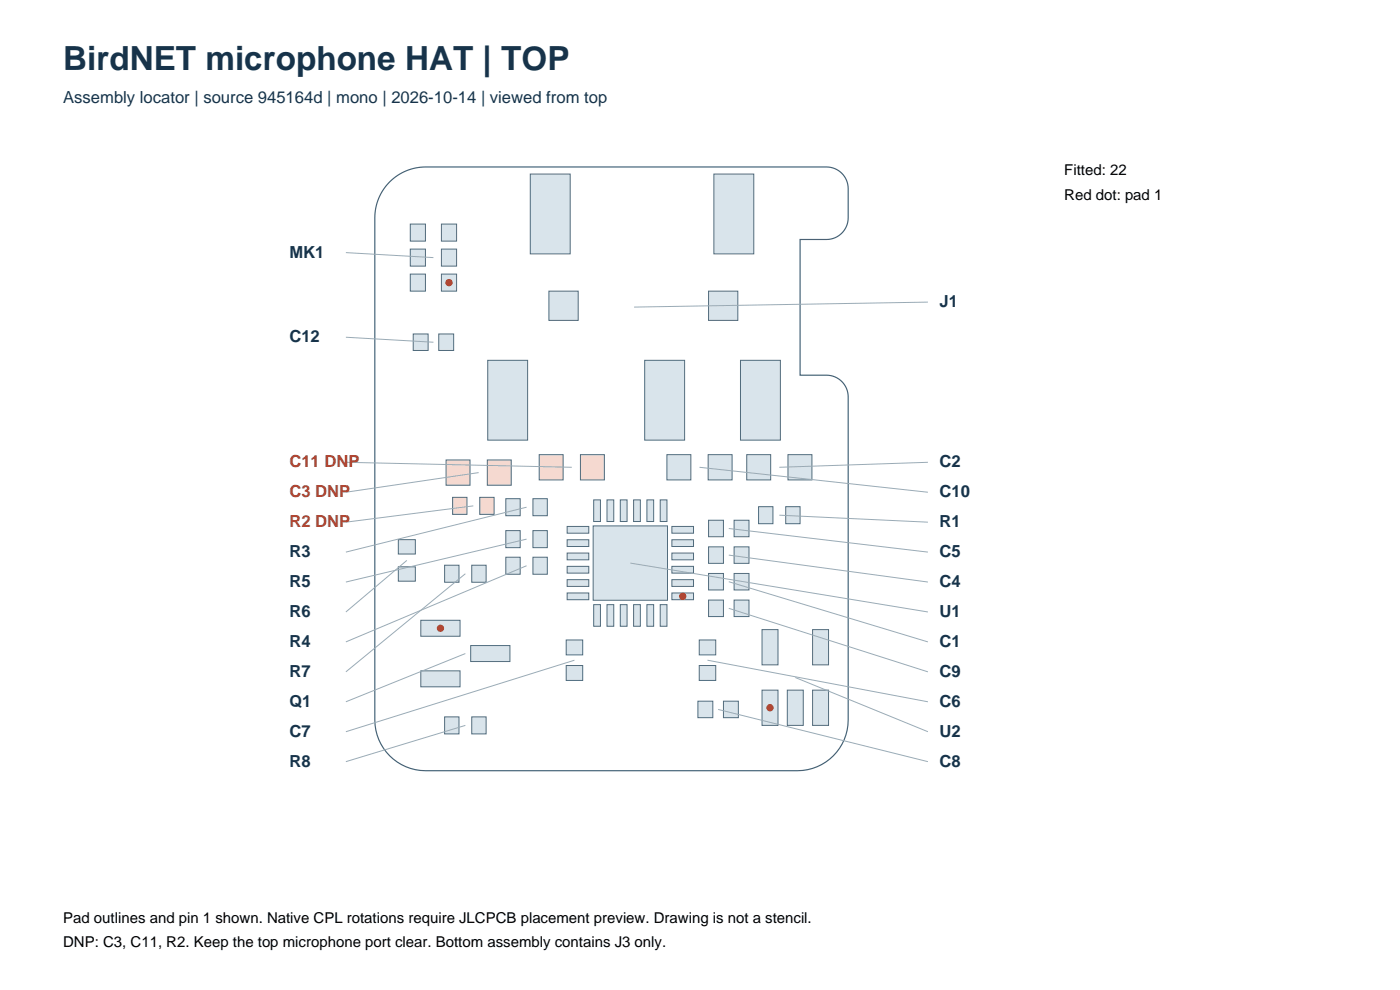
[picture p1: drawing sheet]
<svg xmlns="http://www.w3.org/2000/svg" width="297mm" height="210mm" viewBox="0 0 297 210" stroke-linecap="round" stroke-linejoin="round" font-family="sans-serif">
<path d="M82.7 38.6a10.8 10.8 0 0 1 7.6-3.2h85a4.6 4.6 0 0 1 4.6 4.6v6.2a4.6 4.6 0 0 1-4.6 4.6h-5.6v28.8h5.6a4.6 4.6 0 0 1 4.6 4.6v68.5a10.8 10.8 0 0 1-10.7 10.8h-78.9a10.8 10.8 0 0 1-10.8-10.8v-106.5a10.8 10.8 0 0 1 3.2-7.6z" fill="none" stroke="#3e6076" stroke-width=".25"/>
<g fill="#d9e4eb" stroke="#526d7d" stroke-width=".21">
<path d="M120.1 135.8h3.5v3.1h-3.5z" fill-rule="evenodd"/>
<path d="M120.1 141.2h3.5v3.1h-3.5z" fill-rule="evenodd"/>
<path d="M150.3 121.6h3.2v3.5h-3.2z" fill-rule="evenodd"/>
<path d="M155.7 121.6h3.2v3.5h-3.2z" fill-rule="evenodd"/>
</g>
<g fill="#f5d9d0" stroke="#526d7d" stroke-width=".21">
<path d="M96 105.5h3.1v3.6h-3.1z" fill-rule="evenodd"/>
<path d="M101.8 105.5h3v3.6h-3z" fill-rule="evenodd"/>
<path d="M123.1 96.4h5.1v5.4h-5.1z" fill-rule="evenodd"/>
<path d="M114.4 96.4h5.1v5.4h-5.1z" fill-rule="evenodd"/>
</g>
<g fill="#d9e4eb" stroke="#526d7d" stroke-width=".21">
<path d="M160.9 107.5h3.1v3.6h-3.1z" fill-rule="evenodd"/>
<path d="M166.7 107.5h3v3.6h-3z" fill-rule="evenodd"/>
<path d="M150.3 110.4h3.2v3.5h-3.2z" fill-rule="evenodd"/>
<path d="M155.7 110.4h3.2v3.5h-3.2z" fill-rule="evenodd"/>
<path d="M113.1 118.2h3v3.6h-3z" fill-rule="evenodd"/>
<path d="M107.3 118.2h3.1v3.6h-3.1z" fill-rule="evenodd"/>
<path d="M94.3 119.9h3.1v3.6h-3.1z" fill-rule="evenodd"/>
<path d="M100.1 119.9h3v3.6h-3z" fill-rule="evenodd"/>
<path d="M113.1 105.8h3v3.6h-3z" fill-rule="evenodd"/>
<path d="M107.3 105.8h3.1v3.6h-3.1z" fill-rule="evenodd"/>
<path d="M150.3 116h3.2v3.5h-3.2z" fill-rule="evenodd"/>
<path d="M155.7 116h3.2v3.5h-3.2z" fill-rule="evenodd"/>
<path d="M93.6 58.1h3.3v3.7h-3.3z" fill-rule="evenodd"/>
</g>
<circle cx="95.3" cy="59.9" r=".78" fill="#cc3d32"/>
<g fill="#d9e4eb" stroke="#526d7d" stroke-width=".21">
<path d="M93.6 52.8h3.3v3.7h-3.3z" fill-rule="evenodd"/>
<path d="M93.6 47.5h3.3v3.6h-3.3z" fill-rule="evenodd"/>
<path d="M87 47.5h3.3v3.6h-3.3z" fill-rule="evenodd"/>
<path d="M87 52.8h3.3v3.7h-3.3z" fill-rule="evenodd"/>
<path d="M87 58.1h3.3v3.7h-3.3z" fill-rule="evenodd"/>
</g>
<g fill="#f5d9d0" stroke="#526d7d" stroke-width=".21">
<path d="M94.6 97.6h5.1v5.3h-5.1z" fill-rule="evenodd"/>
<path d="M103.4 97.6h5.1v5.3h-5.1z" fill-rule="evenodd"/>
</g>
<g fill="#d9e4eb" stroke="#526d7d" stroke-width=".21">
<path d="M148.1 148.7h3.1v3.5h-3.1z" fill-rule="evenodd"/>
<path d="M153.5 148.7h3.1v3.5h-3.1z" fill-rule="evenodd"/>
<path d="M150.3 127.3h3.2v3.5h-3.2z" fill-rule="evenodd"/>
<path d="M155.7 127.3h3.2v3.5h-3.2z" fill-rule="evenodd"/>
<path d="M89.3 131.6h8.3v3.4h-8.3z" fill-rule="evenodd"/>
</g>
<circle cx="93.4" cy="133.3" r=".78" fill="#cc3d32"/>
<g fill="#d9e4eb" stroke="#526d7d" stroke-width=".21">
<path d="M89.3 142.3h8.3v3.4h-8.3z" fill-rule="evenodd"/>
<path d="M99.9 136.9h8.3v3.4h-8.3z" fill-rule="evenodd"/>
<path d="M167.2 96.4h5v5.4h-5z" fill-rule="evenodd"/>
<path d="M158.4 96.4h5.1v5.4h-5.1z" fill-rule="evenodd"/>
<path d="M93.1 70.8h3.1v3.5h-3.1z" fill-rule="evenodd"/>
<path d="M87.7 70.8h3.1v3.5h-3.1z" fill-rule="evenodd"/>
<path d="M148.3 135.8h3.5v3.1h-3.5z" fill-rule="evenodd"/>
<path d="M148.3 141.2h3.5v3.1h-3.5z" fill-rule="evenodd"/>
<path d="M84.5 114.5h3.6v3h-3.6z" fill-rule="evenodd"/>
<path d="M84.5 120.2h3.6v3.1h-3.6z" fill-rule="evenodd"/>
<path d="M113.1 112.6h3v3.6h-3z" fill-rule="evenodd"/>
<path d="M107.3 112.6h3.1v3.6h-3.1z" fill-rule="evenodd"/>
<path d="M116.4 61.8h6.3v6.2h-6.3z" fill-rule="evenodd"/>
<path d="M150.3 61.8h6.2v6.2h-6.2z" fill-rule="evenodd"/>
<path d="M112.5 36.9h8.5v17h-8.5z" fill-rule="evenodd"/>
<path d="M151.4 36.9h8.5v17h-8.5z" fill-rule="evenodd"/>
<path d="M157.1 76.4h8.5v17h-8.5z" fill-rule="evenodd"/>
<path d="M103.5 76.4h8.4v17h-8.4z" fill-rule="evenodd"/>
<path d="M136.8 76.4h8.4v17h-8.4z" fill-rule="evenodd"/>
<path d="M142.5 125.8h4.6v1.4h-4.6z" fill-rule="evenodd"/>
</g>
<circle cx="144.8" cy="126.5" r=".78" fill="#cc3d32"/>
<g fill="#d9e4eb" stroke="#526d7d" stroke-width=".21">
<path d="M142.5 123h4.6v1.4h-4.6z" fill-rule="evenodd"/>
<path d="M142.5 120.1h4.6v1.5h-4.6z" fill-rule="evenodd"/>
<path d="M142.5 117.3h4.6v1.4h-4.6z" fill-rule="evenodd"/>
<path d="M142.5 114.5h4.6v1.4h-4.6z" fill-rule="evenodd"/>
<path d="M142.5 111.7h4.6v1.4h-4.6z" fill-rule="evenodd"/>
<path d="M140.1 106h1.4v4.6h-1.4z" fill-rule="evenodd"/>
<path d="M137.2 106h1.5v4.6h-1.5z" fill-rule="evenodd"/>
<path d="M134.4 106h1.4v4.6h-1.4z" fill-rule="evenodd"/>
<path d="M131.6 106h1.4v4.6h-1.4z" fill-rule="evenodd"/>
<path d="M128.8 106h1.4v4.6h-1.4z" fill-rule="evenodd"/>
<path d="M125.9 106h1.5v4.6h-1.5z" fill-rule="evenodd"/>
<path d="M120.3 111.7h4.6v1.4h-4.6z" fill-rule="evenodd"/>
<path d="M120.3 114.5h4.6v1.4h-4.6z" fill-rule="evenodd"/>
<path d="M120.3 117.3h4.6v1.4h-4.6z" fill-rule="evenodd"/>
<path d="M120.3 120.1h4.6v1.5h-4.6z" fill-rule="evenodd"/>
<path d="M120.3 123h4.6v1.4h-4.6z" fill-rule="evenodd"/>
<path d="M120.3 125.8h4.6v1.4h-4.6z" fill-rule="evenodd"/>
<path d="M125.9 128.3h1.5v4.5h-1.5z" fill-rule="evenodd"/>
<path d="M128.8 128.3h1.4v4.5h-1.4z" fill-rule="evenodd"/>
<path d="M131.6 128.3h1.4v4.5h-1.4z" fill-rule="evenodd"/>
<path d="M134.4 128.3h1.4v4.5h-1.4z" fill-rule="evenodd"/>
<path d="M137.2 128.3h1.5v4.5h-1.5z" fill-rule="evenodd"/>
<path d="M140.1 128.3h1.4v4.5h-1.4z" fill-rule="evenodd"/>
<path d="M125.8 111.6h15.8v15.7h-15.8z" fill-rule="evenodd"/>
<path d="M141.5 96.4h5.1v5.4h-5.1z" fill-rule="evenodd"/>
<path d="M150.2 96.4h5.1v5.4h-5.1z" fill-rule="evenodd"/>
<path d="M161.7 146.4h3.3v7.5h-3.3z" fill-rule="evenodd"/>
</g>
<circle cx="163.4" cy="150.1" r=".78" fill="#cc3d32"/>
<g fill="#d9e4eb" stroke="#526d7d" stroke-width=".21">
<path d="M167 146.4h3.4v7.5h-3.4z" fill-rule="evenodd"/>
<path d="M172.4 146.4h3.4v7.5h-3.4z" fill-rule="evenodd"/>
<path d="M172.4 133.6h3.4v7.4h-3.4z" fill-rule="evenodd"/>
<path d="M161.7 133.6h3.3v7.4h-3.3z" fill-rule="evenodd"/>
<path d="M94.3 152.1h3.1v3.6h-3.1z" fill-rule="evenodd"/>
<path d="M100.1 152.1h3v3.6h-3z" fill-rule="evenodd"/>
</g>
<g fill="none" stroke="#9aabb6" stroke-width=".21">
<path d="M73.4 53.6l18.6 1M73.4 71.5l18.6 1.1M196.8 64.1l-62.3 1M73.4 98.1l47.9 1M148.4 99.1l48.4 5.3M196.8 98.1l-31.5 1M86.3 118.9l-12.9 10.9M100.4 107.3l-27 3.5M101.5 100.3l-28.1 4.1M111.7 107.6l-38.3 9.5M111.7 114.4l-38.3 9.1M133.7 119.4l63.1 10.4"/>
<path d="M154.6 112.1l42.2 5M154.6 117.7l42.2 5.8M165.3 109.3l31.5 1.5M98.7 121.7l-25.3 20.8M98.7 138.6l-25.3 10.3M111.7 120l-38.3 16.2M154.6 123.4l42.2 12.8M154.6 129l42.2 13.5M98.7 153.9l-25.3 7.7M121.9 140l-48.5 15.2M150.1 140l46.7 8.9M152.3 150.5l44.5 11.1"/>
<path d="M168.7 143.7l28.1 11.5"/>
</g>
<text font-size="7.1" fill="#17334a" x="13.4" y="14.8">BirdNET microphone HAT | TOP</text>
<g font-size="3.5" fill="#17334a">
<text x="13.4" y="21.9">Assembly locator | source 945164d | mono | 2026-10-14 | viewed from top</text>
<text x="61.4" y="54.6">MK1</text>
<text x="199.3" y="65.1">J1</text>
<text x="61.4" y="72.6">C12</text>
<text x="199.3" y="99.1">C2</text>
<text x="199.3" y="105.5">C10</text>
<text x="199.3" y="111.8">R1</text>
<text x="61.4" y="118.2">R3</text>
<text x="199.3" y="118.2">C5</text>
<text x="61.4" y="124.5">R5</text>
<text x="199.3" y="124.5">C4</text>
<text x="61.4" y="130.9">R6</text>
<text x="199.3" y="130.9">U1</text>
<text x="61.4" y="137.2">R4</text>
<text x="199.3" y="137.2">C1</text>
<text x="61.4" y="143.6">R7</text>
<text x="199.3" y="143.6">C9</text>
<text x="61.4" y="149.9">Q1</text>
<text x="199.3" y="149.9">C6</text>
<text x="61.4" y="156.3">C7</text>
<text x="199.3" y="156.3">U2</text>
<text x="61.4" y="162.6">R8</text>
<text x="199.3" y="162.6">C8</text>
</g>
<g font-size="3.5" fill="#a8442f">
<text x="61.4" y="99.1">C11 DNP</text>
<text x="61.4" y="105.5">C3 DNP</text>
<text x="61.4" y="111.8">R2 DNP</text>
</g>
<g font-size="3.2">
<text x="225.8" y="37">Fitted: 22</text>
<text x="225.8" y="42.3">Red dot: pad 1</text>
<text x="13.4" y="195.9">Pad outlines and pin 1 shown. Native CPL rotations require JLCPCB placement preview. Drawing is not a stencil.</text>
<text x="13.4" y="200.8">DNP: C3, C11, R2. Keep the top microphone port clear. Bottom assembly contains J3 only.</text>
</g>
</svg>
